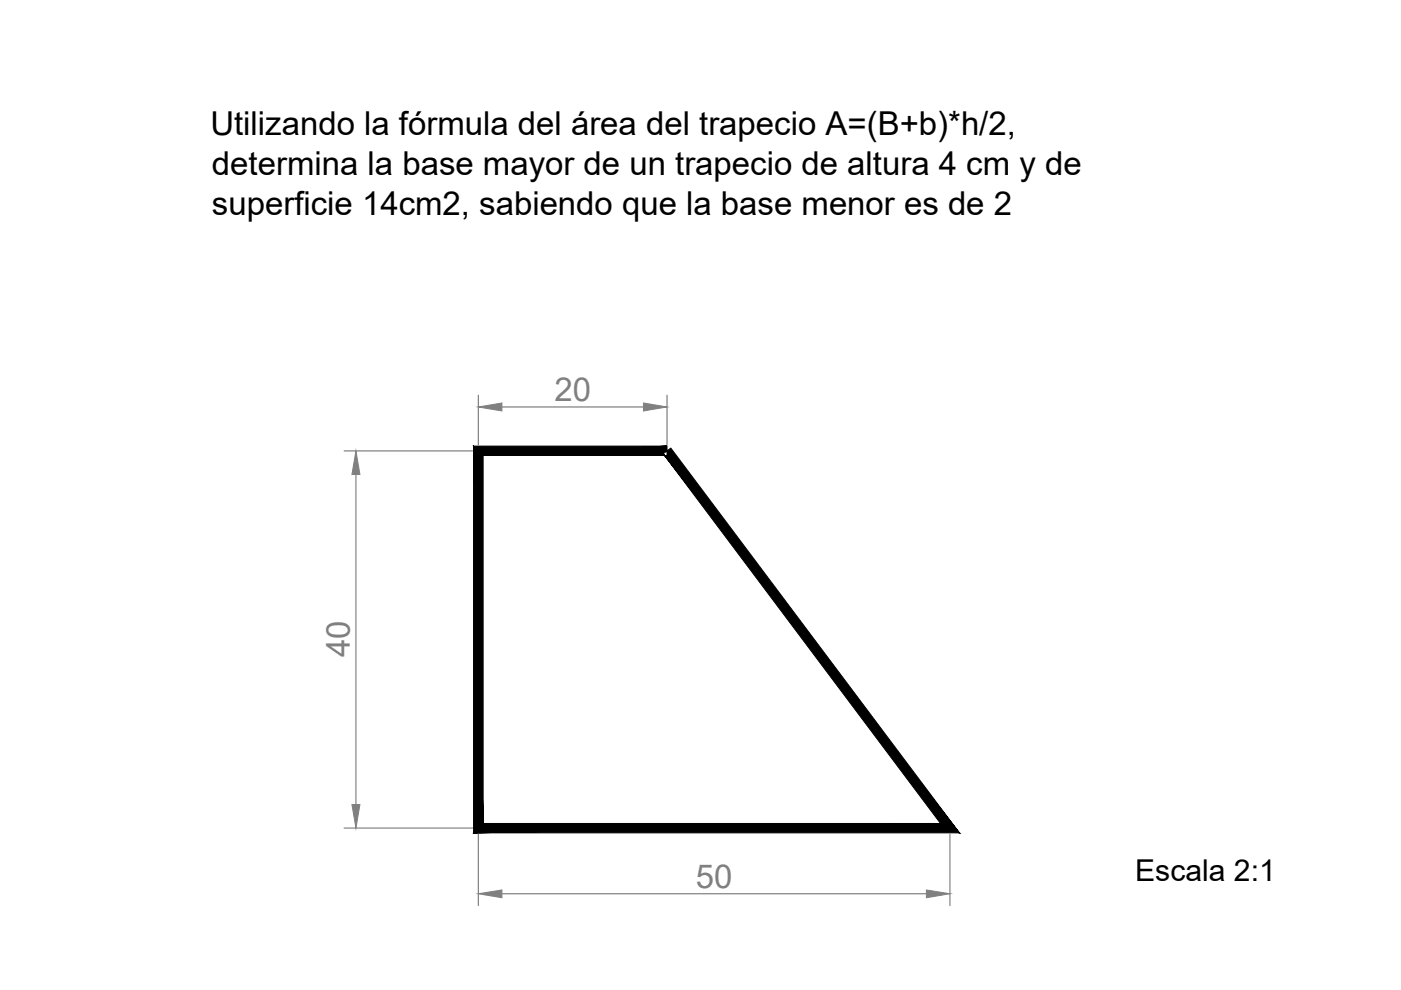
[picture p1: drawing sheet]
<svg xmlns="http://www.w3.org/2000/svg" width="297mm" height="210mm" viewBox="0 0 297 210" stroke-linecap="round" stroke-linejoin="round" font-family="sans-serif">
<!-- layer: 0 -->
<path d="M101.4 95.6h40l60 80h-100z" fill="none" stroke="#000" stroke-width=".25"/>
<path d="M102.4 96.6h39v-2zM100.4 94.6h41l-39 2zM100.4 94.6l2 80v-78zM100.4 94.6l2 80-2 2zM100.4 176.6l99-2h-97zM100.4 176.6l99-2 4 2zM140.6 96.2l58.8 78.4 4 2zM140.6 96.2l1.6-1.2 61.2 81.6z" fill="#000" stroke="#000" stroke-width=".21"/>
<!-- layer: cota -->
<path d="M73 95.6h27.2M101.4 83.8v10.5M106.4 86.3h30M141.4 83.8v10.5M75.5 100.6v70M73 175.6h27.2M101.4 176.8v15.2M201.4 176.8v15.2M106.4 189.5h90" fill="none" stroke="#808080" stroke-width=".25"/>
<g fill="#808080" stroke="#808080" stroke-width=".21">
<path d="M101.4 86.3l5-.9v1.7z"/>
<path d="M136.4 85.4l5 .9-5 .8z"/>
<path d="M101.4 189.5l5-.8v1.6z"/>
<path d="M196.4 188.7l5 .8-5 .8z"/>
<path d="M75.5 95.6l.8 5h-1.7z"/>
<path d="M74.6 170.6h1.7l-.8 5z"/>
</g>
<g font-size="7">
<text x="44.6" y="28.7">Utilizando la fórmula del área del trapecio A=(B+b)*h/2,</text>
<text x="44.9" y="37.1">determina la base mayor de un trapecio de altura 4 cm y de</text>
<text x="44.9" y="45.5">superficie 14cm2, sabiendo que la base menor es de 2</text>
</g>
<g font-size="7" fill="#808080">
<text x="117.6" y="84.9">20</text>
<text x="74.2" y="139.3" transform="rotate(-90 74.2 139.3)">40</text>
<text x="147.6" y="188.2">50</text>
</g>
<text font-size="6.4" x="240.7" y="186.7">Escala 2:1</text>
</svg>
